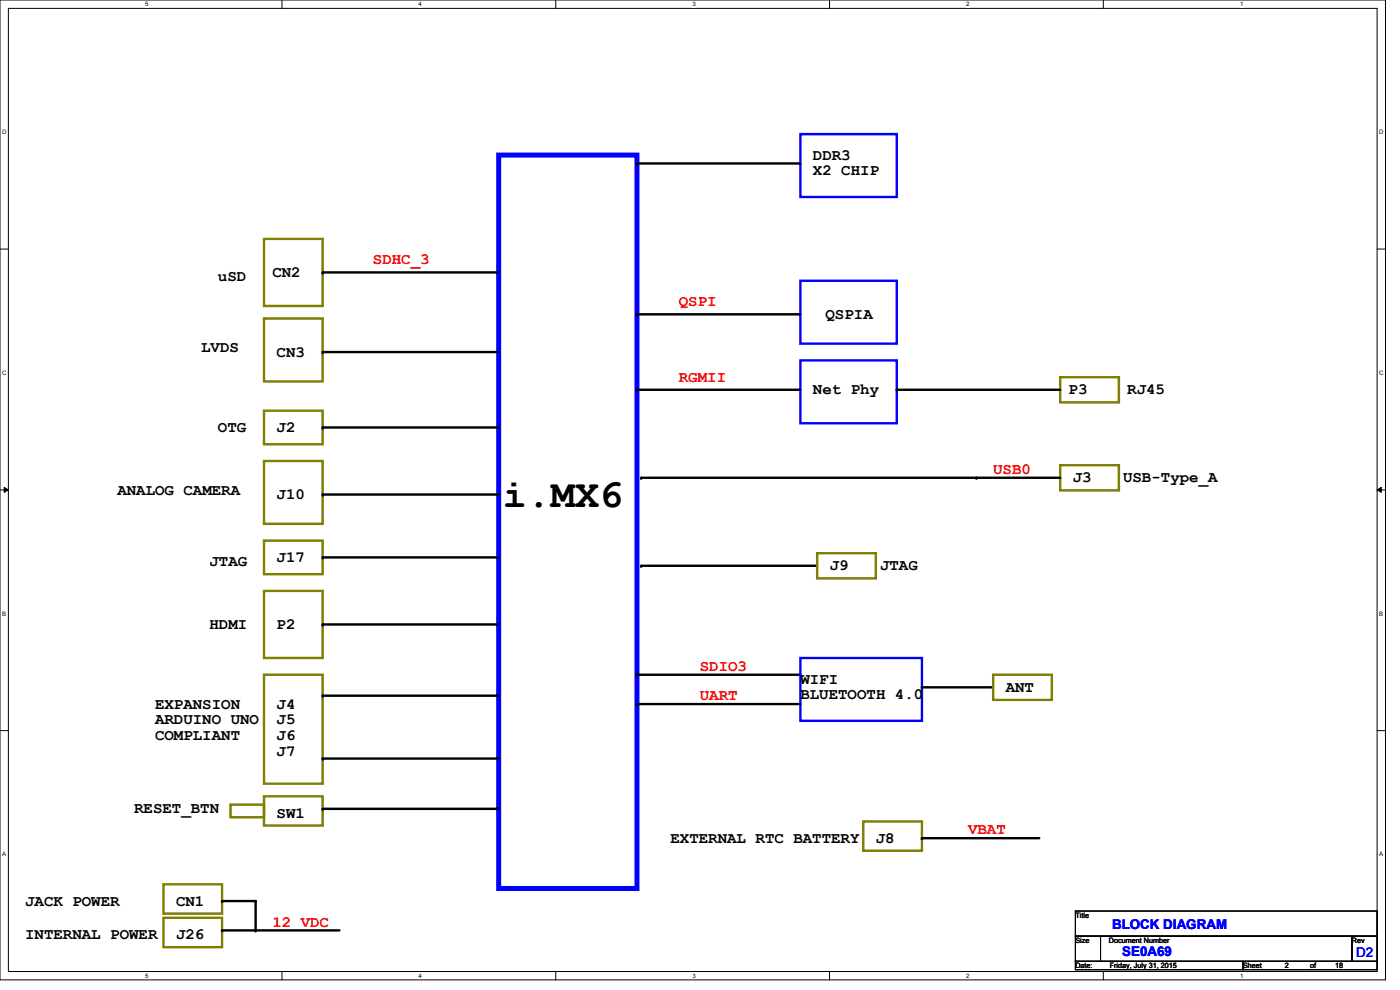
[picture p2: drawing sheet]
<svg xmlns="http://www.w3.org/2000/svg" width="297mm" height="210mm" viewBox="0 0 297 210" stroke-linecap="round" stroke-linejoin="round" font-family="sans-serif">
<path d="M0 0h293.9v207.9h-293.9zM1.8 1.8h290.3v204.3h-290.3z" fill="none" stroke="#000" stroke-width=".21"/>
<g fill="#fff">
<path d="M30.8 .2h.7v1.4h-.7z"/>
<path d="M30.8 206.2h.7v1.4h-.7z"/>
</g>
<path d="M59.8 0v1.8M59.8 206.1v1.8" fill="none" stroke="#000" stroke-width=".21"/>
<g fill="#fff">
<path d="M88.8 .2h.7v1.4h-.7z"/>
<path d="M88.8 206.2h.7v1.4h-.7z"/>
</g>
<path d="M117.9 0v1.8M117.9 206.1v1.8" fill="none" stroke="#000" stroke-width=".21"/>
<g fill="#fff">
<path d="M146.9 .2h.7v1.4h-.7z"/>
<path d="M146.9 206.2h.7v1.4h-.7z"/>
</g>
<path d="M176 0v1.8M176 206.1v1.8" fill="none" stroke="#000" stroke-width=".21"/>
<g fill="#fff">
<path d="M205 .2h.7v1.4h-.7z"/>
<path d="M205 206.2h.7v1.4h-.7z"/>
</g>
<path d="M234.1 0v1.8M234.1 206.1v1.8" fill="none" stroke="#000" stroke-width=".21"/>
<g fill="#fff">
<path d="M263.1 .2h.6v1.4h-.6z"/>
<path d="M263.1 206.2h.6v1.4h-.6z"/>
<path d="M.5 27.3h.9v1.4h-.9z"/>
<path d="M292.6 27.3h.9v1.4h-.9z"/>
<path d="M.5 78.4h.9v1.4h-.9z"/>
<path d="M292.6 78.4h.9v1.4h-.9z"/>
</g>
<path d="M0 52.8h1.8M292.1 52.8h1.8" fill="none" stroke="#000" stroke-width=".21"/>
<g fill="#fff">
<path d="M.5 129.5h.8v1.4h-.8z"/>
<path d="M292.6 129.5h.8v1.4h-.8z"/>
</g>
<path d="M0 103.9h1.8M.9 103.4l.9 .5-.9 .5zM292.1 103.9l.9-.5v1zM292.1 103.9h1.8" fill="none" stroke="#000" stroke-width=".21"/>
<path d="M.9 103.4l.9 .5-.9 .5zM292.1 103.9l.9-.5v1z" fill="#000"/>
<g fill="#fff">
<path d="M.5 180.5h.8v1.4h-.8z"/>
<path d="M292.6 180.5h.8v1.4h-.8z"/>
</g>
<path d="M0 155h1.8M292.1 155h1.8M228.1 193.3h64v5.3h-64zM228.1 198.6h5.4v5.3h-5.4zM233.5 198.6h53.3v5.3h-53.3zM286.8 198.6h5.3v5.3h-5.3zM228.1 203.9h35.6v1.8h-35.6zM263.7 203.9h28.4v1.8h-28.4z" fill="none" stroke="#000" stroke-width=".21"/>
<path d="M105.8 32.9h29.3v155.6h-29.3z" fill="none" stroke="#00f" stroke-width="1.1"/>
<path d="M169.8 28.4h20.4v13.4h-20.4zM169.8 59.6h20.4v13.3h-20.4zM169.8 76.5h20.4v13.3h-20.4zM169.8 139.6h25.8v13.3h-25.8z" fill="none" stroke="#00f" stroke-width=".51"/>
<g fill="none" stroke="#000" stroke-width=".51">
<path d="M135.1 34.7h34.7M68.5 57.8h37.3M68.5 74.7h37.3M135.1 66.7h34.7M68.5 90.7h37.3M135.1 82.7h34.7M190.2 82.7h34.7M68.5 104.9h37.3M68.5 118.2h37.3M136 101.3h88.9M68.5 132.5h37.3M136 120h37.4"/>
<path d="M68.5 147.6h37.3M135.1 143.1h34.7M135.1 149.4h34.7M195.6 145.8h15.1M68.5 160.9h37.3M68.5 171.6h37.3M195.6 177.8h24.9M47.1 191.1h7.1v6.3M47.1 197.4h24.9"/>
</g>
<g fill="#000">
<circle cx="135.1" cy="34.7" r=".25"/>
<circle cx="68.5" cy="57.8" r=".25"/>
<circle cx="68.5" cy="74.7" r=".25"/>
<circle cx="135.1" cy="66.7" r=".25"/>
<circle cx="68.5" cy="90.7" r=".25"/>
<circle cx="135.1" cy="82.7" r=".25"/>
<circle cx="190.2" cy="82.7" r=".25"/>
<circle cx="68.5" cy="104.9" r=".25"/>
<circle cx="68.5" cy="118.2" r=".25"/>
<circle cx="136" cy="101.3" r=".25"/>
<circle cx="207.1" cy="101.3" r=".25"/>
<circle cx="68.5" cy="132.5" r=".25"/>
<circle cx="136" cy="120" r=".25"/>
<circle cx="68.5" cy="147.6" r=".25"/>
<circle cx="135.1" cy="143.1" r=".25"/>
<circle cx="135.1" cy="149.4" r=".25"/>
<circle cx="195.6" cy="145.8" r=".25"/>
<circle cx="68.5" cy="160.9" r=".25"/>
<circle cx="68.5" cy="171.6" r=".25"/>
<circle cx="195.6" cy="177.8" r=".25"/>
<circle cx="47.1" cy="191.1" r=".25"/>
<circle cx="47.1" cy="197.4" r=".25"/>
<circle cx="54.2" cy="197.4" r=".25"/>
<circle cx="54.2" cy="191.1" r=".25"/>
</g>
<g fill="none" stroke="#808000" stroke-width=".51">
<path d="M56 50.7h12.5v14.2h-12.5zM56 67.6h12.5v13.3h-12.5zM56 87.1h12.5v7.1h-12.5zM56 97.8h12.5v13.3h-12.5zM224.9 80h12.5v5.3h-12.5zM224.9 98.7h12.5v5.3h-12.5zM56 114.7h12.5v7.1h-12.5zM173.4 117.3h12.4v5.4h-12.4zM56 125.3h12.5v14.3h-12.5zM56 143.1h12.5v23.1h-12.5zM210.7 143.1h12.4v5.4h-12.4zM48.9 170.7h7.1v2.7h-7.1z"/>
<path d="M56 168.9h12.5v6.2h-12.5zM183.1 174.2h12.5v6.3h-12.5zM34.7 187.6h12.4v6.2h-12.4zM34.7 194.7h12.4v6.2h-12.4z"/>
</g>
<text font-size="8.5" x="106.7" y="107.6">i.MX6</text>
<g font-size="3.3">
<text x="172.5" y="33.9">DDR3</text>
<text x="172.5" y="37.2">X2 CHIP</text>
<text x="46.2" y="59.6">uSD</text>
<text x="57.8" y="58.8">CN2</text>
<text x="175.1" y="67.6">QSPIA</text>
<text x="42.7" y="74.8">LVDS</text>
<text x="58.7" y="75.6">CN3</text>
<text x="172.5" y="83.7">Net Phy</text>
<text x="226.7" y="83.7">P3</text>
<text x="239.1" y="83.7">RJ45</text>
<text x="46.2" y="91.7">OTG</text>
<text x="58.7" y="91.7">J2</text>
<text x="24.9" y="105">ANALOG CAMERA</text>
<text x="58.7" y="105.9">J10</text>
<text x="227.6" y="102.3">J3</text>
<text x="238.3" y="102.3">USB-Type_A</text>
<text x="58.7" y="119.2">J17</text>
<text x="44.4" y="120.1">JTAG</text>
<text x="176" y="121">J9</text>
<text x="186.7" y="121">JTAG</text>
<text x="44.4" y="133.4">HDMI</text>
<text x="58.7" y="133.4">P2</text>
<text x="169.8" y="145">WIFI</text>
<text x="169.8" y="148.3">BLUETOOTH 4.0</text>
<text x="213.4" y="146.8">ANT</text>
<text x="32.9" y="150.3">EXPANSION</text>
<text x="32.9" y="153.7">ARDUINO UNO</text>
<text x="58.7" y="150.3">J4</text>
<text x="58.7" y="153.7">J5</text>
<text x="32.9" y="157">COMPLIANT</text>
<text x="58.7" y="157">J6</text>
<text x="58.7" y="160.4">J7</text>
<text x="28.4" y="172.6">RESET_BTN</text>
<text x="58.7" y="173.4">SW1</text>
<text x="142.2" y="178.8">EXTERNAL RTC BATTERY</text>
<text x="185.8" y="178.8">J8</text>
<text x="5.3" y="192.1">JACK POWER</text>
<text x="37.3" y="192.1">CN1</text>
<text x="5.3" y="199.2">INTERNAL POWER</text>
<text x="37.3" y="199.2">J26</text>
</g>
<g font-size="3.3" fill="#f00">
<text x="79.1" y="56.1">SDHC_3</text>
<text x="144" y="65">QSPI</text>
<text x="144" y="81">RGMII</text>
<text x="210.7" y="100.5">USB0</text>
<text x="148.5" y="142.3">SDIO3</text>
<text x="148.5" y="148.5">UART</text>
<text x="205.4" y="177">VBAT</text>
<text x="57.8" y="196.6">12 VDC</text>
</g>
<g font-size="2.8" fill="#00f">
<text x="235.9" y="197.1">BLOCK DIAGRAM</text>
<text x="238.1" y="202.8">SE0A69</text>
<text x="287.7" y="202.9">D2</text>
</g>
<g font-size="1.6">
<text x="228.1" y="194.7">Title</text>
<text x="228.1" y="200">Size</text>
<text x="235.2" y="200">Document Number</text>
<text x="286.8" y="200">Rev</text>
<text x="228.1" y="205.4">Date:</text>
<text x="235.4" y="205.4">Friday, July 31, 2015</text>
<text x="263.7" y="205.4">Sheet</text>
<text x="272.6" y="205.4">2</text>
<text x="277.9" y="205.4">of</text>
<text x="283.3" y="205.4">18</text>
</g>
<g font-size="1.3">
<text x="30.8" y="1.3">5</text>
<text x="88.8" y="1.3">4</text>
<text x="146.9" y="1.3">3</text>
<text x="205" y="1.3">2</text>
<text x="263.1" y="1.3">1</text>
<text x=".5" y="28.4">D</text>
<text x="292.6" y="28.4">D</text>
<text x=".5" y="79.5">C</text>
<text x="292.6" y="79.5">C</text>
<text x=".5" y="130.6">B</text>
<text x="292.6" y="130.6">B</text>
<text x=".5" y="181.7">A</text>
<text x="292.6" y="181.7">A</text>
<text x="30.8" y="207.4">5</text>
<text x="88.8" y="207.4">4</text>
<text x="146.9" y="207.4">3</text>
<text x="205" y="207.4">2</text>
<text x="263.1" y="207.4">1</text>
</g>
</svg>
